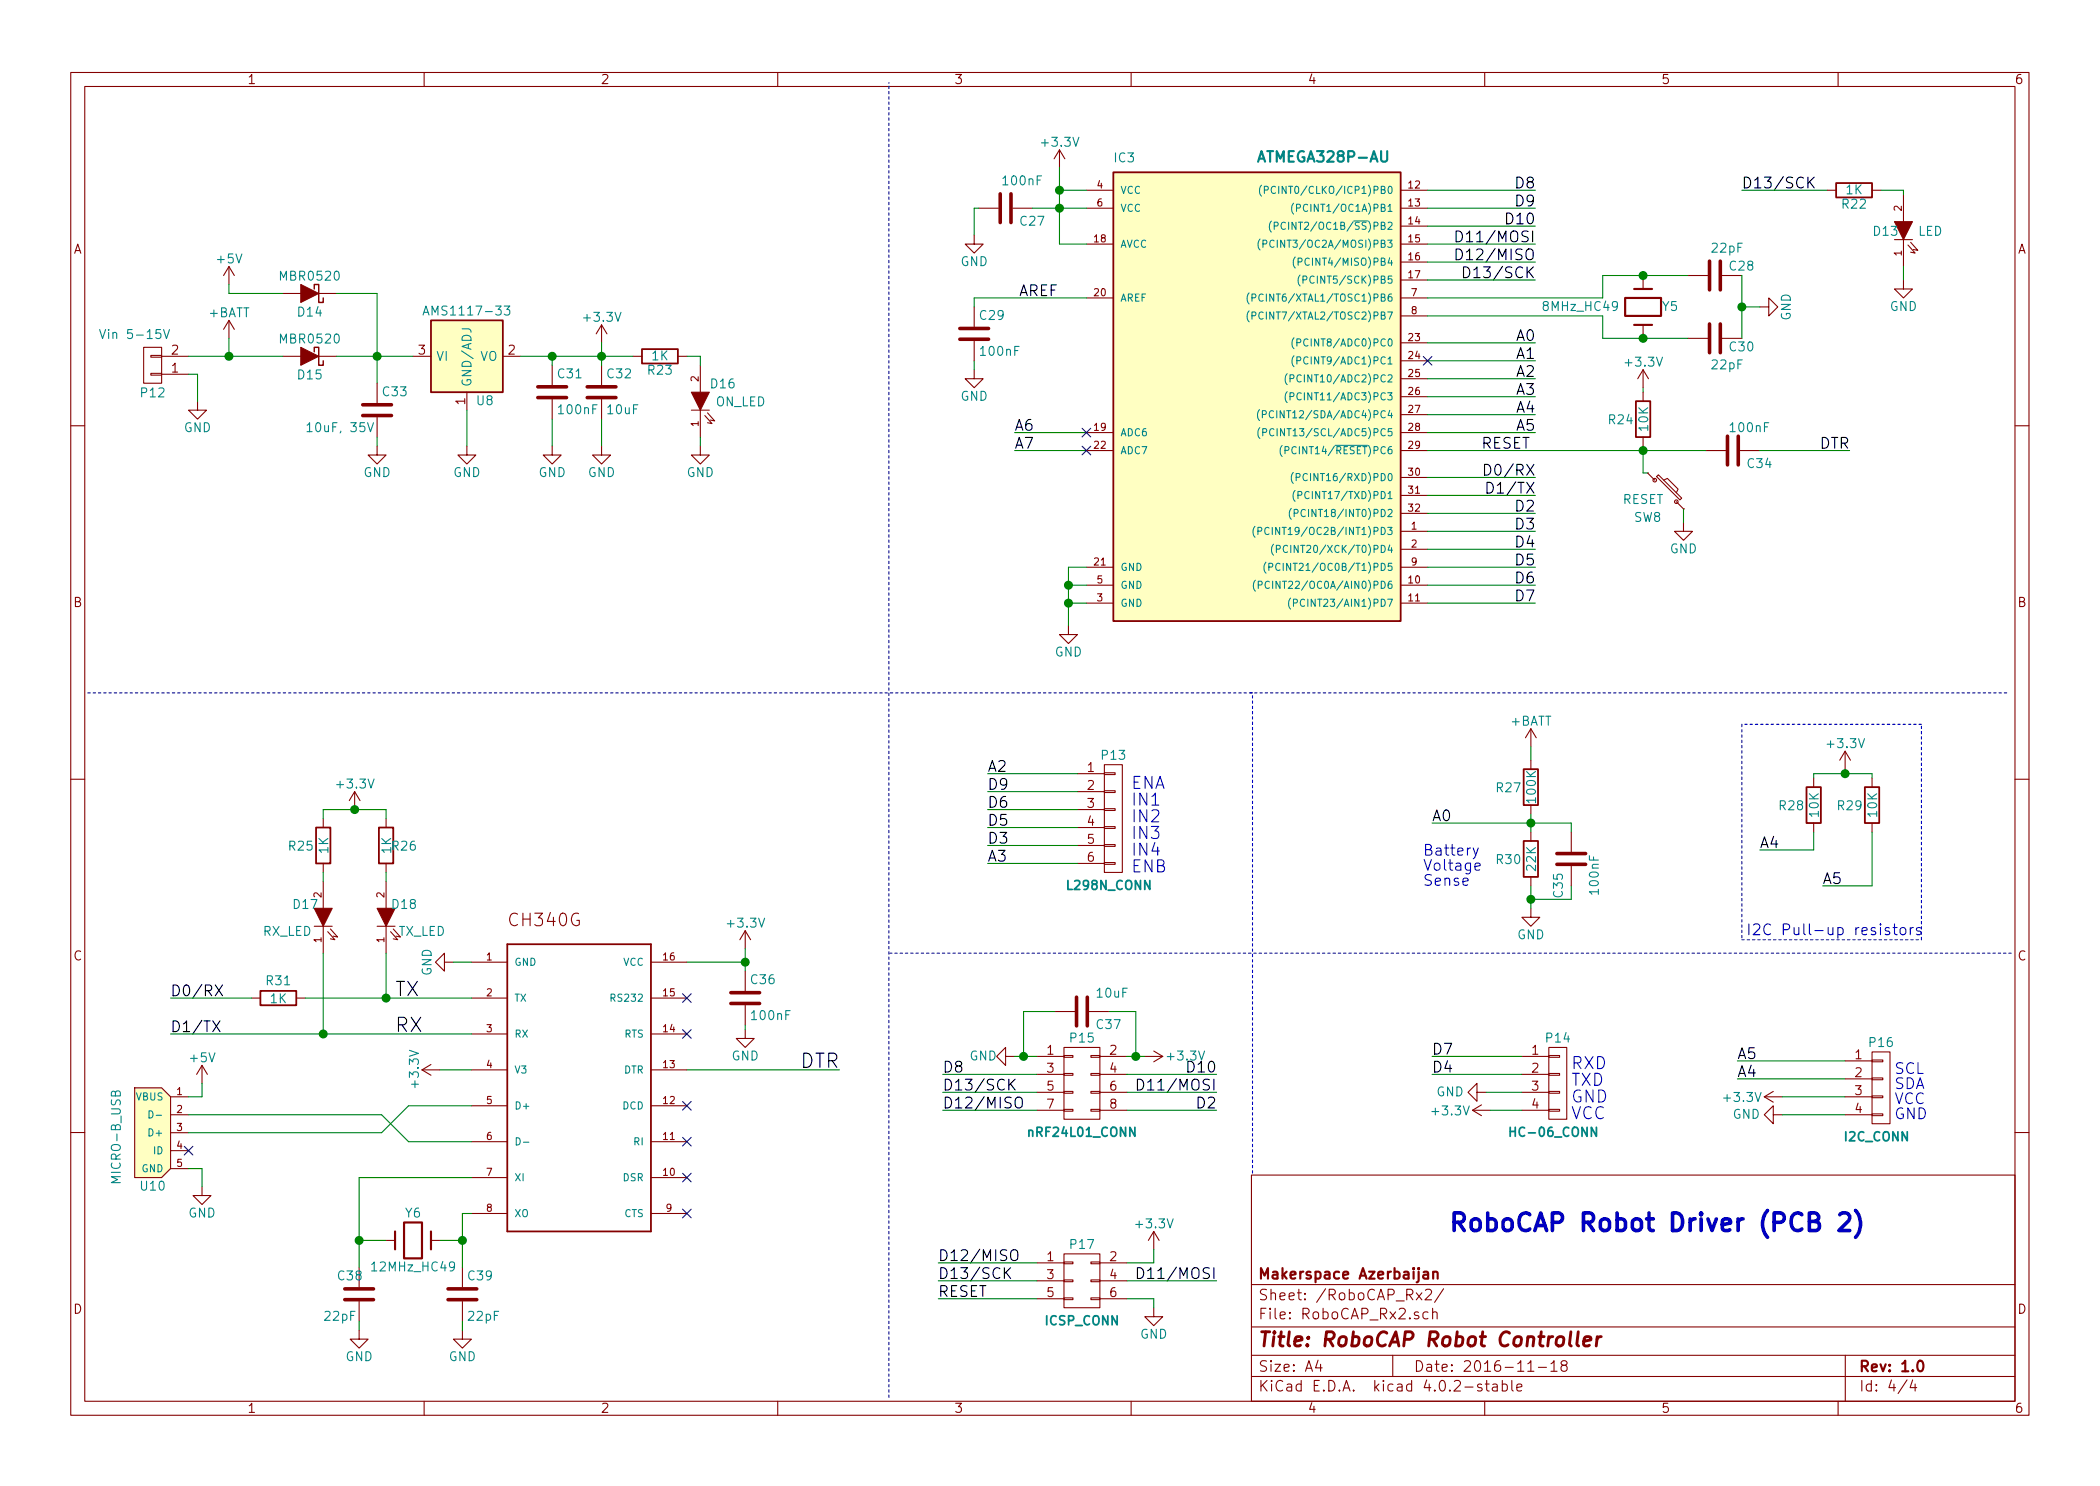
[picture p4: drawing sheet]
EESchema Schematic File Version 2
LIBS:power
LIBS:device
LIBS:transistors
LIBS:conn
LIBS:linear
LIBS:regul
LIBS:74xx
LIBS:cmos4000
LIBS:adc-dac
LIBS:memory
LIBS:xilinx
LIBS:microcontrollers
LIBS:dsp
LIBS:microchip
LIBS:analog_switches
LIBS:motorola
LIBS:texas
LIBS:intel
LIBS:audio
LIBS:interface
LIBS:digital-audio
LIBS:philips
LIBS:display
LIBS:cypress
LIBS:siliconi
LIBS:opto
LIBS:atmel
LIBS:contrib
LIBS:valves
LIBS:4000-ic
LIBS:7400-ic
LIBS:analog-ic
LIBS:avr-mcu
LIBS:bluegiga
LIBS:connector
LIBS:diode-inc-ic
LIBS:freescale-ic
LIBS:ftdi-ic
LIBS:led
LIBS:maxim-ic
LIBS:micrel-ic
LIBS:microchip-ic
LIBS:nxp-ic
LIBS:on-semi-ic
LIBS:regulator
LIBS:rohm
LIBS:sharp-relay
LIBS:sparkfun
LIBS:standard
LIBS:stmicro-mcu
LIBS:ti-ic
LIBS:transistor
LIBS:uln-ic
LIBS:metrix_parts
LIBS:mogar_KiCAD
LIBS:SparkFun
LIBS:bytelabs-ch
LIBS:CH340G
LIBS:joystick
LIBS:nokia_5110_lcd
LIBS:RoboCAP_ver1-cache
EELAYER 25 0
EELAYER END
$Descr A4 11693 8268
encoding utf-8
Sheet 4 4
Title "RoboCAP Robot Controller"
Date "2016-11-18"
Rev "1.0"
Comp "Makerspace Azerbaijan"
Comment1 ""
Comment2 ""
Comment3 ""
Comment4 ""
$EndDescr
$Comp
L ATMEGA328P-A IC3
U 1 1
P 6950 2150
F 0 "IC3" H 6200 3400 50  0000 L BNN
F 1 "ATMEGA328P-AU" H 7000 3400 59  0000 L BNB
F 2 "Housings_QFP:TQFP-32_7x7mm_Pitch0.8mm" H 6950 2150 50  0001 C CIN
F 3 "" H 6950 2150 50  0000 C CNN
	1    6950 2150
	1    0    0    -1  
$EndComp
$Comp
L D_Schottky D15
U 1 1
P 1725 1975
F 0 "D15" H 1725 2075 50  0000 C CNN
F 1 "MBR0520" H 1725 1875 50  0000 C CNN
F 2 "Diodes_SMD:DO-214AB" H 1725 1975 50  0001 C CNN
F 3 "" H 1725 1975 50  0000 C CNN
	1    1725 1975
	-1   0    0    1   
$EndComp
$Comp
L CONN_01X02 P12
U 1 1
P 850 2025
F 0 "P12" H 850 2175 50  0000 C CNN
F 1 "Vin 5-15V" H 950 1850 50  0000 C CNN
F 2 "Terminal_Blocks:TerminalBlock_Pheonix_MKDS1.5-2pol" H 850 2025 50  0001 C CNN
F 3 "" H 850 2025 50  0000 C CNN
	1    850  2025
	-1   0    0    1   
$EndComp
$Comp
L AP1117D33 U8
U 1 1
P 2600 1975
F 0 "U8" H 2700 1725 50  0000 C CNN
F 1 "AMS1117-33" H 2600 2225 50  0000 C CNN
F 2 "sot:SOT223" H 2600 1975 50  0001 C CNN
F 3 "" H 2600 1975 50  0000 C CNN
	1    2600 1975
	1    0    0    -1  
$EndComp
$Comp
L MICRO-B_USB U10
U 1 1
P 850 6300
F 0 "U10" H 850 6000 50  0000 C CNN
F 1 "MICRO-B_USB" V 650 6275 50  0000 C CNN
F 2 "USB_Connectors:Micro_USB_TH" H 850 6300 60  0001 C CNN
F 3 "" H 850 6300 60  0000 C CNN
	1    850  6300
	1    0    0    -1  
$EndComp
$Comp
L CH340G U?
U 1 1
P 3225 6050
AR Path="/578FA642/57943FEA" Ref="U?"  Part="1" 
AR Path="/57922397/57943FEA" Ref="U9"  Part="1" 
F 0 "U9" H 3225 6050 50  0001 L CNN
F 1 "CH340G" H 3225 6050 50  0001 L CNN
F 2 "soic:SOIC16" H 3225 6050 50  0001 L CNN
F 3 "" H 3225 6050 60  0000 C CNN
	1    3225 6050
	1    0    0    -1  
$EndComp
$Comp
L CONN_01X06 P13
U 1 1
P 6200 4550
F 0 "P13" H 6200 4900 50  0000 C CNN
F 1 "L298N_CONN" H 6175 4175 50  0000 C CNB
F 2 "Pin_Headers:Pin_Header_Straight_1x06" H 6200 4550 50  0001 C CNN
F 3 "" H 6200 4550 50  0000 C CNN
	1    6200 4550
	1    0    0    -1  
$EndComp
$Comp
L D_Schottky D14
U 1 1
P 1725 1625
F 0 "D14" H 1725 1725 50  0000 C CNN
F 1 "MBR0520" H 1725 1525 50  0000 C CNN
F 2 "Diodes_SMD:DO-214AB" H 1725 1625 50  0001 C CNN
F 3 "" H 1725 1625 50  0000 C CNN
	1    1725 1625
	-1   0    0    1   
$EndComp
$Comp
L Crystal Y6
U 1 1
P 2300 6900
F 0 "Y6" H 2300 7050 50  0000 C CNN
F 1 "12MHz_HC49" H 2300 6750 50  0000 C CNN
F 2 "Crystals:Crystal_HC49-U_Vertical" H 2300 6900 50  0001 C CNN
F 3 "" H 2300 6900 50  0000 C CNN
	1    2300 6900
	1    0    0    -1  
$EndComp
$Comp
L Crystal Y5
U 1 1
P 9150 1700
F 0 "Y5" V 9150 1850 50  0000 C CNN
F 1 "8MHz_HC49" V 9150 1350 50  0000 C CNN
F 2 "Crystals:Crystal_HC49-U_Vertical" H 9150 1700 50  0001 C CNN
F 3 "" H 9150 1700 50  0000 C CNN
	1    9150 1700
	0    1    1    0   
$EndComp
$Comp
L C C38
U 1 1
P 2000 7200
F 0 "C38" H 1875 7300 50  0000 L CNN
F 1 "22pF" H 1800 7075 50  0000 L CNN
F 2 "Capacitors_SMD:C_0603_HandSoldering" H 2038 7050 50  0001 C CNN
F 3 "" H 2000 7200 50  0000 C CNN
	1    2000 7200
	1    0    0    -1  
$EndComp
$Comp
L C C39
U 1 1
P 2575 7200
F 0 "C39" H 2600 7300 50  0000 L CNN
F 1 "22pF" H 2600 7075 50  0000 L CNN
F 2 "Capacitors_SMD:C_0603_HandSoldering" H 2613 7050 50  0001 C CNN
F 3 "" H 2575 7200 50  0000 C CNN
	1    2575 7200
	1    0    0    -1  
$EndComp
$Comp
L C C28
U 1 1
P 9550 1525
F 0 "C28" V 9500 1600 50  0000 L CNN
F 1 "22pF" V 9400 1500 50  0000 L CNN
F 2 "Capacitors_SMD:C_0603_HandSoldering" H 9588 1375 50  0001 C CNN
F 3 "" H 9550 1525 50  0000 C CNN
	1    9550 1525
	0    1    1    0   
$EndComp
$Comp
L C C30
U 1 1
P 9550 1875
F 0 "C30" V 9600 1950 50  0000 L CNN
F 1 "22pF" V 9700 1850 50  0000 L CNN
F 2 "Capacitors_SMD:C_0603_HandSoldering" H 9588 1725 50  0001 C CNN
F 3 "" H 9550 1875 50  0000 C CNN
	1    9550 1875
	0    1    1    0   
$EndComp
$Comp
L C C31
U 1 1
P 3075 2175
F 0 "C31" H 3100 2275 50  0000 L CNN
F 1 "100nF" H 3100 2075 50  0000 L CNN
F 2 "Capacitors_SMD:C_0805" H 3113 2025 50  0001 C CNN
F 3 "" H 3075 2175 50  0000 C CNN
	1    3075 2175
	1    0    0    -1  
$EndComp
$Comp
L C C32
U 1 1
P 3350 2175
F 0 "C32" H 3375 2275 50  0000 L CNN
F 1 "10uF" H 3375 2075 50  0000 L CNN
F 2 "Capacitors_SMD:C_0805" H 3388 2025 50  0001 C CNN
F 3 "" H 3350 2175 50  0000 C CNN
	1    3350 2175
	1    0    0    -1  
$EndComp
$Comp
L C C33
U 1 1
P 2100 2275
F 0 "C33" H 2125 2375 50  0000 L CNN
F 1 "10uF, 35V" H 1700 2175 50  0000 L CNN
F 2 "Capacitors_SMD:C_0805" H 2138 2125 50  0001 C CNN
F 3 "" H 2100 2275 50  0000 C CNN
	1    2100 2275
	1    0    0    -1  
$EndComp
$Comp
L LED D16
U 1 1
P 3900 2225
F 0 "D16" V 4000 2100 50  0000 C CNN
F 1 "ON_LED" V 3900 2000 50  0000 C CNN
F 2 "LEDs:LED_0805" H 3900 2225 50  0001 C CNN
F 3 "" H 3900 2225 50  0000 C CNN
	1    3900 2225
	0    -1   -1   0   
$EndComp
$Comp
L R R23
U 1 1
P 3675 1975
F 0 "R23" V 3755 1975 50  0000 C CNN
F 1 "1K" V 3675 1975 50  0000 C CNN
F 2 "Resistors_SMD:R_0805" V 3605 1975 50  0001 C CNN
F 3 "" H 3675 1975 50  0000 C CNN
	1    3675 1975
	0    1    1    0   
$EndComp
$Comp
L C C36
U 1 1
P 4150 5550
F 0 "C36" H 4175 5650 50  0000 L CNN
F 1 "100nF" H 4175 5450 50  0000 L CNN
F 2 "Capacitors_SMD:C_0805" H 4188 5400 50  0001 C CNN
F 3 "" H 4150 5550 50  0000 C CNN
	1    4150 5550
	1    0    0    -1  
$EndComp
$Comp
L +3.3V #PWR088
U 1 1
P 3350 1900
F 0 "#PWR088" H 3350 1750 50  0001 C CNN
F 1 "+3.3V" H 3350 2040 50  0000 C CNN
F 2 "" H 3350 1900 50  0000 C CNN
F 3 "" H 3350 1900 50  0000 C CNN
	1    3350 1900
	1    0    0    -1  
$EndComp
$Comp
L +BATT #PWR089
U 1 1
P 1275 1875
F 0 "#PWR089" H 1275 1725 50  0001 C CNN
F 1 "+BATT" H 1275 2015 50  0000 C CNN
F 2 "" H 1275 1875 50  0000 C CNN
F 3 "" H 1275 1875 50  0000 C CNN
	1    1275 1875
	1    0    0    -1  
$EndComp
$Comp
L +5V #PWR090
U 1 1
P 1275 1575
F 0 "#PWR090" H 1275 1425 50  0001 C CNN
F 1 "+5V" H 1275 1715 50  0000 C CNN
F 2 "" H 1275 1575 50  0000 C CNN
F 3 "" H 1275 1575 50  0000 C CNN
	1    1275 1575
	1    0    0    -1  
$EndComp
$Comp
L CONN_02X04 P15
U 1 1
P 6025 6025
F 0 "P15" H 6025 6275 50  0000 C CNN
F 1 "nRF24L01_CONN" H 6025 5750 50  0000 C CNB
F 2 "Pin_Headers:Pin_Header_Straight_2x04" H 6025 4825 50  0001 C CNN
F 3 "" H 6025 4825 50  0000 C CNN
	1    6025 6025
	1    0    0    -1  
$EndComp
$Comp
L CONN_02X03 P17
U 1 1
P 6025 7125
F 0 "P17" H 6025 7325 50  0000 C CNN
F 1 "ICSP_CONN" H 6025 6900 50  0000 C CNB
F 2 "Pin_Headers:Pin_Header_Straight_2x03" H 6025 5925 50  0001 C CNN
F 3 "" H 6025 5925 50  0000 C CNN
	1    6025 7125
	1    0    0    -1  
$EndComp
$Comp
L CONN_01X04 P14
U 1 1
P 8675 6025
F 0 "P14" H 8675 6275 50  0000 C CNN
F 1 "HC-06_CONN" H 8650 5750 50  0000 C CNB
F 2 "Pin_Headers:Pin_Header_Straight_1x04" H 8675 6025 50  0001 C CNN
F 3 "" H 8675 6025 50  0000 C CNN
	1    8675 6025
	1    0    0    -1  
$EndComp
$Comp
L R R22
U 1 1
P 10325 1050
F 0 "R22" V 10405 1050 50  0000 C CNN
F 1 "1K" V 10325 1050 50  0000 C CNN
F 2 "Resistors_SMD:R_0805" V 10255 1050 50  0001 C CNN
F 3 "" H 10325 1050 50  0000 C CNN
	1    10325 1050
	0    1    1    0   
$EndComp
$Comp
L LED D13
U 1 1
P 10600 1275
F 0 "D13" V 10600 1375 50  0000 C CNN
F 1 "LED" V 10600 1125 50  0000 C CNN
F 2 "LEDs:LED_0805" H 10600 1275 50  0001 C CNN
F 3 "" H 10600 1275 50  0000 C CNN
	1    10600 1275
	0    -1   -1   0   
$EndComp
$Comp
L LED D18
U 1 1
P 2150 5100
F 0 "D18" V 2225 5000 50  0000 C CNN
F 1 "TX_LED" V 2075 4900 50  0000 C CNN
F 2 "LEDs:LED_0805" H 2150 5100 50  0001 C CNN
F 3 "" H 2150 5100 50  0000 C CNN
	1    2150 5100
	0    -1   -1   0   
$EndComp
$Comp
L R R26
U 1 1
P 2150 4700
F 0 "R26" H 2050 4700 50  0000 C CNN
F 1 "1K" V 2150 4700 50  0000 C CNN
F 2 "Resistors_SMD:R_0805" V 2080 4700 50  0001 C CNN
F 3 "" H 2150 4700 50  0000 C CNN
	1    2150 4700
	-1   0    0    1   
$EndComp
$Comp
L SW_PUSH_SMALL SW8
U 1 1
P 9275 2725
F 0 "SW8" H 9175 2575 50  0000 C CNN
F 1 "RESET" H 9150 2675 50  0000 C CNN
F 2 "Buttons_Switches_SMD:SW_SPST_EVQPE1" H 9275 2725 50  0001 C CNN
F 3 "" H 9275 2725 50  0000 C CNN
	1    9275 2725
	1    0    0    -1  
$EndComp
$Comp
L R R24
U 1 1
P 9150 2325
F 0 "R24" H 9275 2325 50  0000 C CNN
F 1 "10K" V 9150 2325 50  0000 C CNN
F 2 "Resistors_SMD:R_0805" V 9080 2325 50  0001 C CNN
F 3 "" H 9150 2325 50  0000 C CNN
	1    9150 2325
	-1   0    0    1   
$EndComp
$Comp
L C C29
U 1 1
P 5425 1850
F 0 "C29" H 5450 1950 50  0000 L CNN
F 1 "100nF" H 5450 1750 50  0000 L CNN
F 2 "Capacitors_SMD:C_0805" H 5463 1700 50  0001 C CNN
F 3 "" H 5425 1850 50  0000 C CNN
	1    5425 1850
	1    0    0    -1  
$EndComp
$Comp
L C C27
U 1 1
P 5600 1150
F 0 "C27" V 5675 1225 50  0000 L CNN
F 1 "100nF" V 5450 1125 50  0000 L CNN
F 2 "Capacitors_SMD:C_0805" H 5638 1000 50  0001 C CNN
F 3 "" H 5600 1150 50  0000 C CNN
	1    5600 1150
	0    1    1    0   
$EndComp
$Comp
L C C34
U 1 1
P 9650 2500
F 0 "C34" V 9725 2575 50  0000 L CNN
F 1 "100nF" V 9525 2475 50  0000 L CNN
F 2 "Capacitors_SMD:C_0805" H 9688 2350 50  0001 C CNN
F 3 "" H 9650 2500 50  0000 C CNN
	1    9650 2500
	0    1    1    0   
$EndComp
$Comp
L LED D17
U 1 1
P 1800 5100
F 0 "D17" V 1875 5200 50  0000 C CNN
F 1 "RX_LED" V 1725 5300 50  0000 C CNN
F 2 "LEDs:LED_0805" H 1800 5100 50  0001 C CNN
F 3 "" H 1800 5100 50  0000 C CNN
	1    1800 5100
	0    -1   -1   0   
$EndComp
$Comp
L R R25
U 1 1
P 1800 4700
F 0 "R25" H 1925 4700 50  0000 C CNN
F 1 "1K" V 1800 4700 50  0000 C CNN
F 2 "Resistors_SMD:R_0805" V 1730 4700 50  0001 C CNN
F 3 "" H 1800 4700 50  0000 C CNN
	1    1800 4700
	-1   0    0    1   
$EndComp
$Comp
L GND #PWR091
U 1 1
P 1125 6600
F 0 "#PWR091" H 1125 6350 50  0001 C CNN
F 1 "GND" H 1125 6450 50  0000 C CNN
F 2 "" H 1125 6600 50  0000 C CNN
F 3 "" H 1125 6600 50  0000 C CNN
	1    1125 6600
	1    0    0    -1  
$EndComp
$Comp
L GND #PWR092
U 1 1
P 2000 7400
F 0 "#PWR092" H 2000 7150 50  0001 C CNN
F 1 "GND" H 2000 7250 50  0000 C CNN
F 2 "" H 2000 7400 50  0000 C CNN
F 3 "" H 2000 7400 50  0000 C CNN
	1    2000 7400
	1    0    0    -1  
$EndComp
$Comp
L GND #PWR093
U 1 1
P 2575 7400
F 0 "#PWR093" H 2575 7150 50  0001 C CNN
F 1 "GND" H 2575 7250 50  0000 C CNN
F 2 "" H 2575 7400 50  0000 C CNN
F 3 "" H 2575 7400 50  0000 C CNN
	1    2575 7400
	1    0    0    -1  
$EndComp
$Comp
L GND #PWR094
U 1 1
P 2525 5350
F 0 "#PWR094" H 2525 5100 50  0001 C CNN
F 1 "GND" H 2525 5200 50  0000 C CNN
F 2 "" H 2525 5350 50  0000 C CNN
F 3 "" H 2525 5350 50  0000 C CNN
	1    2525 5350
	0    1    1    0   
$EndComp
$Comp
L GND #PWR095
U 1 1
P 4150 5725
F 0 "#PWR095" H 4150 5475 50  0001 C CNN
F 1 "GND" H 4150 5575 50  0000 C CNN
F 2 "" H 4150 5725 50  0000 C CNN
F 3 "" H 4150 5725 50  0000 C CNN
	1    4150 5725
	1    0    0    -1  
$EndComp
$Comp
L GND #PWR096
U 1 1
P 5950 3475
F 0 "#PWR096" H 5950 3225 50  0001 C CNN
F 1 "GND" H 5950 3325 50  0000 C CNN
F 2 "" H 5950 3475 50  0000 C CNN
F 3 "" H 5950 3475 50  0000 C CNN
	1    5950 3475
	1    0    0    -1  
$EndComp
$Comp
L GND #PWR097
U 1 1
P 3350 2475
F 0 "#PWR097" H 3350 2225 50  0001 C CNN
F 1 "GND" H 3350 2325 50  0000 C CNN
F 2 "" H 3350 2475 50  0000 C CNN
F 3 "" H 3350 2475 50  0000 C CNN
	1    3350 2475
	1    0    0    -1  
$EndComp
$Comp
L GND #PWR098
U 1 1
P 3900 2475
F 0 "#PWR098" H 3900 2225 50  0001 C CNN
F 1 "GND" H 3900 2325 50  0000 C CNN
F 2 "" H 3900 2475 50  0000 C CNN
F 3 "" H 3900 2475 50  0000 C CNN
	1    3900 2475
	1    0    0    -1  
$EndComp
$Comp
L GND #PWR099
U 1 1
P 3075 2475
F 0 "#PWR099" H 3075 2225 50  0001 C CNN
F 1 "GND" H 3075 2325 50  0000 C CNN
F 2 "" H 3075 2475 50  0000 C CNN
F 3 "" H 3075 2475 50  0000 C CNN
	1    3075 2475
	1    0    0    -1  
$EndComp
$Comp
L GND #PWR0100
U 1 1
P 2100 2475
F 0 "#PWR0100" H 2100 2225 50  0001 C CNN
F 1 "GND" H 2100 2325 50  0000 C CNN
F 2 "" H 2100 2475 50  0000 C CNN
F 3 "" H 2100 2475 50  0000 C CNN
	1    2100 2475
	1    0    0    -1  
$EndComp
$Comp
L GND #PWR0101
U 1 1
P 1100 2225
F 0 "#PWR0101" H 1100 1975 50  0001 C CNN
F 1 "GND" H 1100 2075 50  0000 C CNN
F 2 "" H 1100 2225 50  0000 C CNN
F 3 "" H 1100 2225 50  0000 C CNN
	1    1100 2225
	1    0    0    -1  
$EndComp
$Comp
L GND #PWR0102
U 1 1
P 5425 2050
F 0 "#PWR0102" H 5425 1800 50  0001 C CNN
F 1 "GND" H 5425 1900 50  0000 C CNN
F 2 "" H 5425 2050 50  0000 C CNN
F 3 "" H 5425 2050 50  0000 C CNN
	1    5425 2050
	1    0    0    -1  
$EndComp
$Comp
L GND #PWR0103
U 1 1
P 10600 1550
F 0 "#PWR0103" H 10600 1300 50  0001 C CNN
F 1 "GND" H 10600 1400 50  0000 C CNN
F 2 "" H 10600 1550 50  0000 C CNN
F 3 "" H 10600 1550 50  0000 C CNN
	1    10600 1550
	1    0    0    -1  
$EndComp
$Comp
L GND #PWR0104
U 1 1
P 9375 2900
F 0 "#PWR0104" H 9375 2650 50  0001 C CNN
F 1 "GND" H 9375 2750 50  0000 C CNN
F 2 "" H 9375 2900 50  0000 C CNN
F 3 "" H 9375 2900 50  0000 C CNN
	1    9375 2900
	1    0    0    -1  
$EndComp
$Comp
L GND #PWR0105
U 1 1
P 9800 1700
F 0 "#PWR0105" H 9800 1450 50  0001 C CNN
F 1 "GND" H 9800 1550 50  0000 C CNN
F 2 "" H 9800 1700 50  0000 C CNN
F 3 "" H 9800 1700 50  0000 C CNN
	1    9800 1700
	0    -1   -1   0   
$EndComp
$Comp
L GND #PWR0106
U 1 1
P 8275 6075
F 0 "#PWR0106" H 8275 5825 50  0001 C CNN
F 1 "GND" V 8275 5875 50  0000 C CNN
F 2 "" H 8275 6075 50  0000 C CNN
F 3 "" H 8275 6075 50  0000 C CNN
	1    8275 6075
	0    1    1    0   
$EndComp
$Comp
L GND #PWR0107
U 1 1
P 6425 7275
F 0 "#PWR0107" H 6425 7025 50  0001 C CNN
F 1 "GND" H 6425 7125 50  0000 C CNN
F 2 "" H 6425 7275 50  0000 C CNN
F 3 "" H 6425 7275 50  0000 C CNN
	1    6425 7275
	1    0    0    -1  
$EndComp
$Comp
L GND #PWR0108
U 1 1
P 5650 5875
F 0 "#PWR0108" H 5650 5625 50  0001 C CNN
F 1 "GND" V 5650 5700 50  0000 C CNN
F 2 "" H 5650 5875 50  0000 C CNN
F 3 "" H 5650 5875 50  0000 C CNN
	1    5650 5875
	0    1    1    0   
$EndComp
$Comp
L +5V #PWR0109
U 1 1
P 1125 6025
F 0 "#PWR0109" H 1125 5875 50  0001 C CNN
F 1 "+5V" H 1125 6165 50  0000 C CNN
F 2 "" H 1125 6025 50  0000 C CNN
F 3 "" H 1125 6025 50  0000 C CNN
	1    1125 6025
	1    0    0    -1  
$EndComp
$Comp
L +3.3V #PWR0110
U 1 1
P 2450 5950
F 0 "#PWR0110" H 2450 5800 50  0001 C CNN
F 1 "+3.3V" H 2450 6090 50  0000 C CNN
F 2 "" H 2450 5950 50  0000 C CNN
F 3 "" H 2450 5950 50  0000 C CNN
	1    2450 5950
	0    -1   -1   0   
$EndComp
$Comp
L +3.3V #PWR0111
U 1 1
P 4150 5275
F 0 "#PWR0111" H 4150 5125 50  0001 C CNN
F 1 "+3.3V" H 4150 5415 50  0000 C CNN
F 2 "" H 4150 5275 50  0000 C CNN
F 3 "" H 4150 5275 50  0000 C CNN
	1    4150 5275
	1    0    0    -1  
$EndComp
Text Label 2200 5550 0    79   ~ 0
TX
Text Label 2200 5750 0    79   ~ 0
RX
$Comp
L +3.3V #PWR0112
U 1 1
P 1975 4500
F 0 "#PWR0112" H 1975 4350 50  0001 C CNN
F 1 "+3.3V" H 1975 4640 50  0000 C CNN
F 2 "" H 1975 4500 50  0000 C CNN
F 3 "" H 1975 4500 50  0000 C CNN
	1    1975 4500
	1    0    0    -1  
$EndComp
NoConn ~ 3825 5550
NoConn ~ 3825 5750
NoConn ~ 3825 6150
NoConn ~ 3825 6350
NoConn ~ 3825 6550
NoConn ~ 3825 6750
Text Label 4675 5950 2    79   ~ 0
DTR
$Comp
L GND #PWR0113
U 1 1
P 2600 2475
F 0 "#PWR0113" H 2600 2225 50  0001 C CNN
F 1 "GND" H 2600 2325 50  0000 C CNN
F 2 "" H 2600 2475 50  0000 C CNN
F 3 "" H 2600 2475 50  0000 C CNN
	1    2600 2475
	1    0    0    -1  
$EndComp
$Comp
L +3.3V #PWR0114
U 1 1
P 5900 925
F 0 "#PWR0114" H 5900 775 50  0001 C CNN
F 1 "+3.3V" H 5900 1065 50  0000 C CNN
F 2 "" H 5900 925 50  0000 C CNN
F 3 "" H 5900 925 50  0000 C CNN
	1    5900 925 
	1    0    0    -1  
$EndComp
$Comp
L GND #PWR0115
U 1 1
P 5425 1300
F 0 "#PWR0115" H 5425 1050 50  0001 C CNN
F 1 "GND" H 5425 1150 50  0000 C CNN
F 2 "" H 5425 1300 50  0000 C CNN
F 3 "" H 5425 1300 50  0000 C CNN
	1    5425 1300
	1    0    0    -1  
$EndComp
Text Label 5675 1650 0    60   ~ 0
AREF
Text Label 10300 2500 2    60   ~ 0
DTR
Text Label 8250 2500 0    60   ~ 0
RESET
$Comp
L +3.3V #PWR0116
U 1 1
P 9150 2150
F 0 "#PWR0116" H 9150 2000 50  0001 C CNN
F 1 "+3.3V" H 9150 2290 50  0000 C CNN
F 2 "" H 9150 2150 50  0000 C CNN
F 3 "" H 9150 2150 50  0000 C CNN
	1    9150 2150
	1    0    0    -1  
$EndComp
Text Label 8550 1900 2    60   ~ 0
A0
Text Label 8550 2000 2    60   ~ 0
A1
Text Label 8550 2100 2    60   ~ 0
A2
Text Label 8550 2200 2    60   ~ 0
A3
Text Label 8550 2300 2    60   ~ 0
A4
Text Label 8550 2400 2    60   ~ 0
A5
Text Label 5650 2400 0    60   ~ 0
A6
Text Label 5650 2500 0    60   ~ 0
A7
Text Label 8550 2650 2    60   ~ 0
D0/RX
Text Label 8550 2750 2    60   ~ 0
D1/TX
Text Label 8550 2850 2    60   ~ 0
D2
Text Label 8550 2950 2    60   ~ 0
D3
Text Label 8550 3050 2    60   ~ 0
D4
Text Label 8550 3150 2    60   ~ 0
D5
Text Label 8550 3250 2    60   ~ 0
D6
Text Label 8550 3350 2    60   ~ 0
D7
Text Label 8550 1050 2    60   ~ 0
D8
Text Label 8550 1150 2    60   ~ 0
D9
Text Label 8550 1250 2    60   ~ 0
D10
Text Label 8550 1350 2    60   ~ 0
D11/MOSI
Text Label 8550 1450 2    60   ~ 0
D12/MISO
Text Label 8550 1550 2    60   ~ 0
D13/SCK
Text Label 9700 1050 0    60   ~ 0
D13/SCK
$Comp
L R R31
U 1 1
P 1550 5550
F 0 "R31" V 1650 5550 50  0000 C CNN
F 1 "1K" V 1550 5550 50  0000 C CNN
F 2 "Resistors_SMD:R_0805" V 1480 5550 50  0001 C CNN
F 3 "" H 1550 5550 50  0000 C CNN
	1    1550 5550
	0    -1   -1   0   
$EndComp
Text Label 950  5550 0    60   ~ 0
D0/RX
Text Label 950  5750 0    60   ~ 0
D1/TX
$Comp
L +3.3V #PWR0117
U 1 1
P 6425 6950
F 0 "#PWR0117" H 6425 6800 50  0001 C CNN
F 1 "+3.3V" H 6425 7090 50  0000 C CNN
F 2 "" H 6425 6950 50  0000 C CNN
F 3 "" H 6425 6950 50  0000 C CNN
	1    6425 6950
	1    0    0    -1  
$EndComp
Text Label 6775 7125 2    60   ~ 0
D11/MOSI
Text Label 5225 7025 0    60   ~ 0
D12/MISO
Text Label 5225 7125 0    60   ~ 0
D13/SCK
Text Label 5225 7225 0    60   ~ 0
RESET
$Comp
L +3.3V #PWR0118
U 1 1
P 6375 5875
F 0 "#PWR0118" H 6375 5725 50  0001 C CNN
F 1 "+3.3V" V 6375 6100 50  0000 C CNN
F 2 "" H 6375 5875 50  0000 C CNN
F 3 "" H 6375 5875 50  0000 C CNN
	1    6375 5875
	0    1    1    0   
$EndComp
$Comp
L C C37
U 1 1
P 6025 5625
F 0 "C37" V 6100 5700 50  0000 L CNN
F 1 "10uF" V 5925 5700 50  0000 L CNN
F 2 "Capacitors_SMD:C_0805" H 6063 5475 50  0001 C CNN
F 3 "" H 6025 5625 50  0000 C CNN
	1    6025 5625
	0    1    1    0   
$EndComp
Text Label 5250 5975 0    60   ~ 0
D8
Text Label 6775 5975 2    60   ~ 0
D10
Text Label 5250 6075 0    60   ~ 0
D13/SCK
Text Label 6775 6075 2    60   ~ 0
D11/MOSI
Text Label 5250 6175 0    60   ~ 0
D12/MISO
Text Label 6775 6175 2    60   ~ 0
D2
Text Notes 6300 4850 0    67   ~ 0
ENA\nIN1\nIN2\nIN3\nIN4\nENB
Text Label 5500 4300 0    60   ~ 0
A2
Text Label 5500 4800 0    60   ~ 0
A3
Text Label 5500 4400 0    60   ~ 0
D9
Text Label 5500 4500 0    60   ~ 0
D6
Text Label 5500 4600 0    60   ~ 0
D5
Text Label 5500 4700 0    60   ~ 0
D3
Text Label 7975 5975 0    60   ~ 0
D4
Text Label 7975 5875 0    60   ~ 0
D7
$Comp
L +3.3V #PWR0119
U 1 1
P 8300 6175
F 0 "#PWR0119" H 8300 6025 50  0001 C CNN
F 1 "+3.3V" V 8300 6400 50  0000 C CNN
F 2 "" H 8300 6175 50  0000 C CNN
F 3 "" H 8300 6175 50  0000 C CNN
	1    8300 6175
	0    -1   -1   0   
$EndComp
Text Notes 8750 6225 0    67   ~ 0
RXD\nTXD\nGND\nVCC
$Comp
L CONN_01X04 P16
U 1 1
P 10475 6050
F 0 "P16" H 10475 6300 50  0000 C CNN
F 1 "I2C_CONN" H 10450 5775 50  0000 C CNB
F 2 "Pin_Headers:Pin_Header_Straight_1x04" H 10475 6050 50  0001 C CNN
F 3 "" H 10475 6050 50  0000 C CNN
	1    10475 6050
	1    0    0    -1  
$EndComp
$Comp
L +3.3V #PWR0120
U 1 1
P 9925 6100
F 0 "#PWR0120" H 9925 5950 50  0001 C CNN
F 1 "+3.3V" V 9925 6325 50  0000 C CNN
F 2 "" H 9925 6100 50  0000 C CNN
F 3 "" H 9925 6100 50  0000 C CNN
	1    9925 6100
	0    -1   -1   0   
$EndComp
$Comp
L GND #PWR0121
U 1 1
P 9925 6200
F 0 "#PWR0121" H 9925 5950 50  0001 C CNN
F 1 "GND" V 9925 6000 50  0000 C CNN
F 2 "" H 9925 6200 50  0000 C CNN
F 3 "" H 9925 6200 50  0000 C CNN
	1    9925 6200
	0    1    1    0   
$EndComp
Text Label 9675 5900 0    60   ~ 0
A5
Text Label 9675 6000 0    60   ~ 0
A4
$Comp
L +3.3V #PWR0122
U 1 1
P 10275 4275
F 0 "#PWR0122" H 10275 4125 50  0001 C CNN
F 1 "+3.3V" H 10275 4415 50  0000 C CNN
F 2 "" H 10275 4275 50  0000 C CNN
F 3 "" H 10275 4275 50  0000 C CNN
	1    10275 4275
	1    0    0    -1  
$EndComp
$Comp
L R R28
U 1 1
P 10100 4475
F 0 "R28" H 10225 4475 50  0000 C CNN
F 1 "10K" V 10100 4475 50  0000 C CNN
F 2 "Resistors_SMD:R_0805" V 10030 4475 50  0001 C CNN
F 3 "" H 10100 4475 50  0000 C CNN
	1    10100 4475
	-1   0    0    1   
$EndComp
$Comp
L R R29
U 1 1
P 10425 4475
F 0 "R29" H 10550 4475 50  0000 C CNN
F 1 "10K" V 10425 4475 50  0000 C CNN
F 2 "Resistors_SMD:R_0805" V 10355 4475 50  0001 C CNN
F 3 "" H 10425 4475 50  0000 C CNN
	1    10425 4475
	-1   0    0    1   
$EndComp
Text Notes 10550 6225 0    60   ~ 0
SCL\nSDA\nVCC\nGND
Text Label 9800 4725 0    60   ~ 0
A4
Text Label 10150 4925 0    60   ~ 0
A5
Wire Wire Line
	1050 6500 1125 6500
Wire Wire Line
	1125 6500 1125 6600
Wire Wire Line
	1050 6100 1125 6100
Wire Wire Line
	1125 6100 1125 6025
Wire Wire Line
	2525 5350 2625 5350
Wire Wire Line
	1700 5550 2625 5550
Wire Wire Line
	950  5750 2625 5750
Wire Wire Line
	2450 5950 2625 5950
Wire Wire Line
	2625 6550 2000 6550
Wire Wire Line
	2000 6550 2000 7050
Wire Wire Line
	2150 6900 2000 6900
Connection ~ 2000 6900
Wire Wire Line
	2625 6750 2575 6750
Wire Wire Line
	2575 6750 2575 7050
Wire Wire Line
	2450 6900 2575 6900
Connection ~ 2575 6900
Wire Wire Line
	2000 7350 2000 7400
Wire Wire Line
	2575 7350 2575 7400
Wire Wire Line
	2150 5300 2150 5550
Connection ~ 2150 5550
Wire Wire Line
	1800 5300 1800 5750
Connection ~ 1800 5750
Wire Wire Line
	1800 4900 1800 4850
Wire Wire Line
	2150 4900 2150 4850
Wire Wire Line
	1800 4500 2150 4500
Wire Wire Line
	1800 4500 1800 4550
Wire Wire Line
	2150 4500 2150 4550
Connection ~ 1975 4500
Wire Wire Line
	4150 5275 4150 5400
Wire Wire Line
	4150 5725 4150 5700
Wire Wire Line
	3825 5350 4150 5350
Connection ~ 4150 5350
Wire Wire Line
	3825 5950 4675 5950
Wire Wire Line
	1050 6300 2125 6300
Wire Wire Line
	1050 6200 2125 6200
Wire Wire Line
	2625 6350 2275 6350
Wire Wire Line
	2625 6150 2275 6150
Wire Wire Line
	2275 6150 2125 6300
Wire Wire Line
	2275 6350 2125 6200
Wire Wire Line
	1050 1975 1575 1975
Wire Wire Line
	1275 1875 1275 1975
Connection ~ 1275 1975
Wire Wire Line
	1100 2225 1100 2075
Wire Wire Line
	1100 2075 1050 2075
Wire Wire Line
	1275 1575 1275 1625
Wire Wire Line
	1275 1625 1575 1625
Wire Wire Line
	1875 1975 2300 1975
Wire Wire Line
	1875 1625 2100 1625
Wire Wire Line
	2100 1625 2100 2125
Connection ~ 2100 1975
Wire Wire Line
	2100 2425 2100 2475
Wire Wire Line
	2600 2275 2600 2475
Wire Wire Line
	2900 1975 3525 1975
Wire Wire Line
	3075 2025 3075 1975
Connection ~ 3075 1975
Wire Wire Line
	3350 1900 3350 2025
Connection ~ 3350 1975
Wire Wire Line
	3075 2475 3075 2325
Wire Wire Line
	3350 2475 3350 2325
Wire Wire Line
	3900 2025 3900 1975
Wire Wire Line
	3900 1975 3825 1975
Wire Wire Line
	3900 2475 3900 2425
Wire Wire Line
	5750 1150 6050 1150
Wire Wire Line
	6050 1050 5900 1050
Wire Wire Line
	5900 925  5900 1350
Connection ~ 5900 1150
Connection ~ 5900 1050
Wire Wire Line
	5425 1300 5425 1150
Wire Wire Line
	5425 1150 5450 1150
Wire Wire Line
	5900 1350 6050 1350
Wire Wire Line
	5425 2050 5425 2000
Wire Wire Line
	5425 1700 5425 1650
Wire Wire Line
	5425 1650 6050 1650
Wire Wire Line
	5950 3350 6050 3350
Wire Wire Line
	5950 3150 5950 3475
Wire Wire Line
	6050 3150 5950 3150
Connection ~ 5950 3350
Wire Wire Line
	6050 3250 5950 3250
Connection ~ 5950 3250
Wire Wire Line
	9375 2900 9375 2825
Wire Wire Line
	7950 2500 9500 2500
Wire Wire Line
	9150 2475 9150 2625
Connection ~ 9150 2500
Wire Wire Line
	9150 2625 9175 2625
Wire Wire Line
	9800 2500 10300 2500
Wire Wire Line
	9150 2150 9150 2175
Wire Wire Line
	7950 2650 8550 2650
Wire Wire Line
	7950 2750 8550 2750
Wire Wire Line
	7950 1650 8925 1650
Wire Wire Line
	8925 1650 8925 1525
Wire Wire Line
	8925 1525 9400 1525
Wire Wire Line
	9150 1550 9150 1525
Connection ~ 9150 1525
Wire Wire Line
	7950 1750 8925 1750
Wire Wire Line
	8925 1750 8925 1875
Wire Wire Line
	8925 1875 9400 1875
Wire Wire Line
	9150 1850 9150 1875
Connection ~ 9150 1875
Wire Wire Line
	9700 1525 9700 1875
Wire Wire Line
	9800 1700 9700 1700
Connection ~ 9700 1700
Wire Wire Line
	7950 1550 8550 1550
Wire Wire Line
	7950 1450 8550 1450
Wire Wire Line
	7950 1350 8550 1350
Wire Wire Line
	7950 1250 8550 1250
Wire Wire Line
	7950 1150 8550 1150
Wire Wire Line
	7950 1050 8550 1050
Wire Wire Line
	7950 1900 8550 1900
Wire Wire Line
	7950 2000 8550 2000
Wire Wire Line
	7950 2100 8550 2100
Wire Wire Line
	7950 2200 8550 2200
Wire Wire Line
	7950 2300 8550 2300
Wire Wire Line
	7950 2400 8550 2400
Wire Wire Line
	7950 2850 8550 2850
Wire Wire Line
	7950 2950 8550 2950
Wire Wire Line
	7950 3050 8550 3050
Wire Wire Line
	7950 3150 8550 3150
Wire Wire Line
	7950 3250 8550 3250
Wire Wire Line
	7950 3350 8550 3350
Wire Wire Line
	6050 2400 5650 2400
Wire Wire Line
	6050 2500 5650 2500
Wire Wire Line
	10175 1050 9700 1050
Wire Wire Line
	10475 1050 10600 1050
Wire Wire Line
	10600 1050 10600 1075
Wire Wire Line
	10600 1475 10600 1550
Wire Wire Line
	1400 5550 950  5550
Wire Wire Line
	5775 7225 5225 7225
Wire Wire Line
	5775 7125 5225 7125
Wire Wire Line
	5775 7025 5225 7025
Wire Wire Line
	6275 7125 6775 7125
Wire Wire Line
	6425 7275 6425 7225
Wire Wire Line
	6425 7225 6275 7225
Wire Wire Line
	6425 6950 6425 7025
Wire Wire Line
	6425 7025 6275 7025
Wire Wire Line
	5650 5875 5775 5875
Wire Wire Line
	5875 5625 5700 5625
Wire Wire Line
	5700 5625 5700 5875
Connection ~ 5700 5875
Wire Wire Line
	6175 5625 6325 5625
Wire Wire Line
	6325 5625 6325 5875
Wire Wire Line
	6275 5875 6375 5875
Connection ~ 6325 5875
Wire Wire Line
	6275 5975 6775 5975
Wire Wire Line
	6275 6075 6775 6075
Wire Wire Line
	5775 6175 5250 6175
Wire Wire Line
	5775 6075 5250 6075
Wire Wire Line
	5775 5975 5250 5975
Wire Wire Line
	6275 6175 6775 6175
Wire Wire Line
	6000 4300 5500 4300
Wire Wire Line
	6000 4400 5500 4400
Wire Wire Line
	6000 4500 5500 4500
Wire Wire Line
	6000 4600 5500 4600
Wire Wire Line
	6000 4700 5500 4700
Wire Wire Line
	6000 4800 5500 4800
Wire Wire Line
	8275 6075 8475 6075
Wire Wire Line
	8475 6175 8300 6175
Wire Wire Line
	8475 5975 7975 5975
Wire Wire Line
	8475 5875 7975 5875
Wire Wire Line
	10275 6000 9675 6000
Wire Wire Line
	10275 5900 9675 5900
Wire Wire Line
	9925 6100 10275 6100
Wire Wire Line
	10275 6200 9925 6200
Wire Wire Line
	10100 4325 10100 4300
Wire Wire Line
	10100 4300 10425 4300
Wire Wire Line
	10275 4300 10275 4275
Wire Wire Line
	10425 4300 10425 4325
Connection ~ 10275 4300
Wire Wire Line
	10100 4625 10100 4725
Wire Wire Line
	10100 4725 9800 4725
Wire Wire Line
	10425 4625 10425 4925
Wire Wire Line
	10425 4925 10150 4925
Wire Notes Line
	10700 4025 9700 4025
Wire Notes Line
	9700 4025 9700 5225
Wire Notes Line
	9700 5225 10700 5225
Wire Notes Line
	10700 5225 10700 4025
Text Notes 9725 5200 0    60   ~ 0
I2C Pull-up resistors
$Comp
L R R27
U 1 1
P 8525 4375
F 0 "R27" H 8650 4375 50  0000 C CNN
F 1 "100K" V 8525 4375 50  0000 C CNN
F 2 "Resistors_SMD:R_0805" V 8455 4375 50  0001 C CNN
F 3 "" H 8525 4375 50  0000 C CNN
	1    8525 4375
	-1   0    0    1   
$EndComp
$Comp
L R R30
U 1 1
P 8525 4775
F 0 "R30" H 8650 4775 50  0000 C CNN
F 1 "22K" V 8525 4775 50  0000 C CNN
F 2 "Resistors_SMD:R_0805" V 8455 4775 50  0001 C CNN
F 3 "" H 8525 4775 50  0000 C CNN
	1    8525 4775
	-1   0    0    1   
$EndComp
$Comp
L C C35
U 1 1
P 8750 4775
F 0 "C35" V 8825 4850 50  0000 L CNN
F 1 "100nF" V 8625 4750 50  0000 L CNN
F 2 "Capacitors_SMD:C_0805" H 8788 4625 50  0001 C CNN
F 3 "" H 8750 4775 50  0000 C CNN
	1    8750 4775
	-1   0    0    1   
$EndComp
$Comp
L GND #PWR0123
U 1 1
P 8525 5050
F 0 "#PWR0123" H 8525 4800 50  0001 C CNN
F 1 "GND" H 8525 4900 50  0000 C CNN
F 2 "" H 8525 5050 50  0000 C CNN
F 3 "" H 8525 5050 50  0000 C CNN
	1    8525 5050
	1    0    0    -1  
$EndComp
$Comp
L +BATT #PWR0124
U 1 1
P 8525 4150
F 0 "#PWR0124" H 8525 4000 50  0001 C CNN
F 1 "+BATT" H 8525 4290 50  0000 C CNN
F 2 "" H 8525 4150 50  0000 C CNN
F 3 "" H 8525 4150 50  0000 C CNN
	1    8525 4150
	1    0    0    -1  
$EndComp
Wire Wire Line
	8525 5050 8525 4925
Wire Wire Line
	8750 4925 8750 5000
Wire Wire Line
	8750 5000 8525 5000
Connection ~ 8525 5000
Wire Wire Line
	8750 4575 8750 4625
Wire Wire Line
	7975 4575 8750 4575
Wire Wire Line
	8525 4525 8525 4625
Connection ~ 8525 4575
Wire Wire Line
	8525 4150 8525 4225
Text Label 7975 4575 0    60   ~ 0
A0
Text Notes 7925 4925 0    60   ~ 0
Battery\nVoltage \nSense
NoConn ~ 1050 6400
NoConn ~ 6050 2400
NoConn ~ 6050 2500
NoConn ~ 7950 2000
Wire Notes Line
	4950 7775 4950 450 
Wire Notes Line
	11175 3850 475  3850
Wire Notes Line
	6975 6525 6975 3850
Wire Notes Line
	6975 3850 6950 3850
Wire Notes Line
	11200 5300 4950 5300
Text Notes 8075 6850 0    98   ~ 20
RoboCAP Robot Driver (PCB 2)
$EndSCHEMATC
